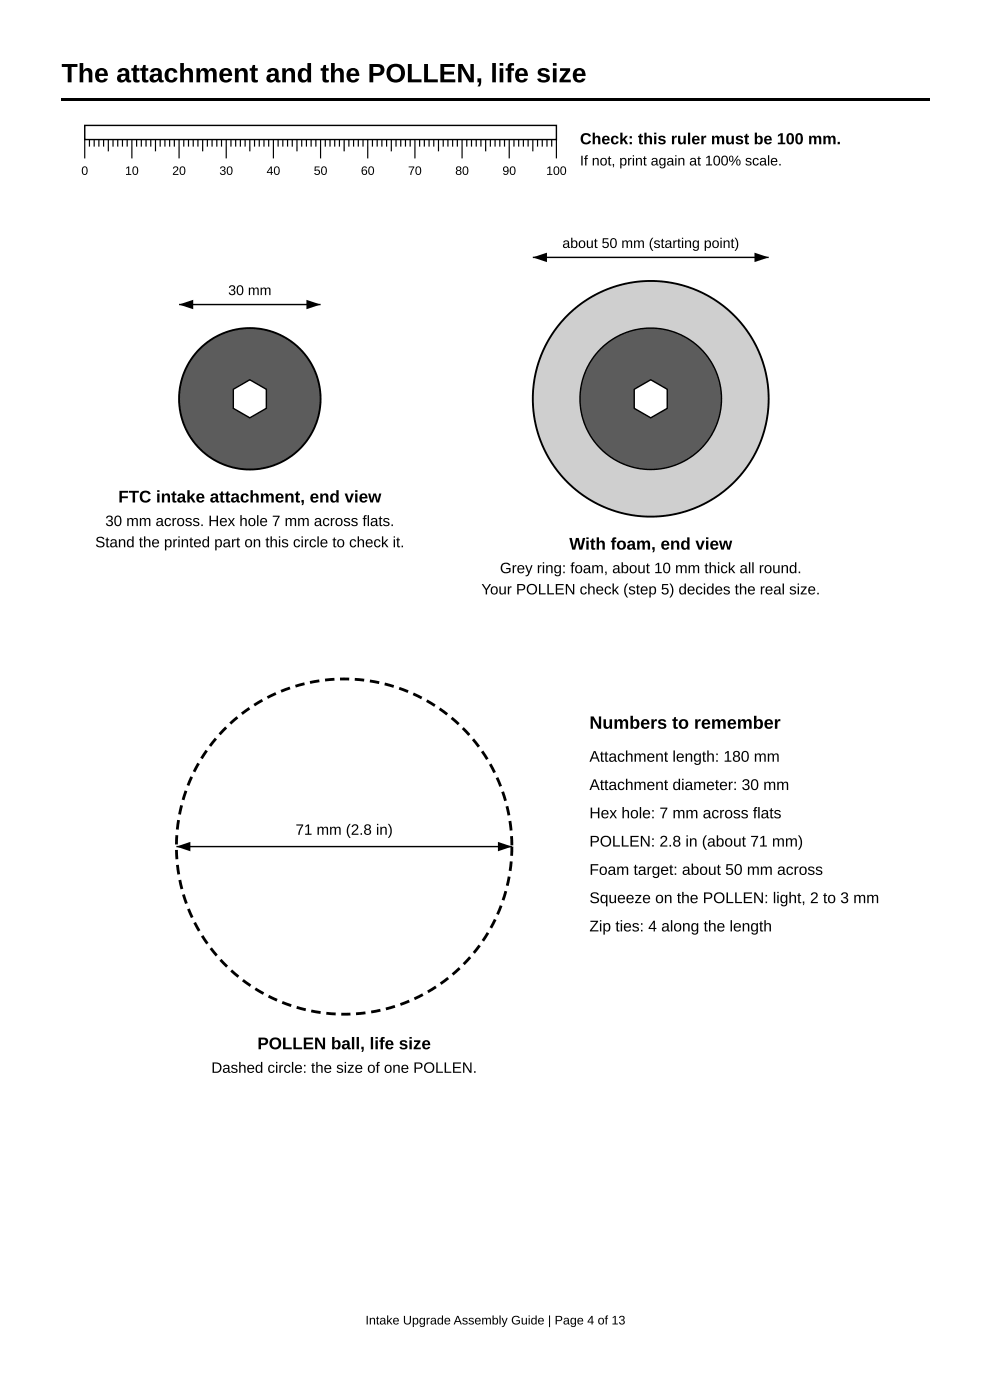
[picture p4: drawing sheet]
<svg xmlns="http://www.w3.org/2000/svg" width="210mm" height="297mm" viewBox="0 0 210 297" stroke-linecap="round" stroke-linejoin="round" font-family="sans-serif">
<path d="M13 20.9h184v.5h-184z" fill="#000"/>
<path d="M18 26.6h100v3h-100z" fill="none" stroke="#000" stroke-width=".3"/>
<g fill="none" stroke="#000" stroke-width=".25">
<path d="M18 29.6v4M19 29.6v1.5M20 29.6v1.5M21 29.6v1.5M22 29.6v1.5M23 29.6v2.5M24 29.6v1.5M25 29.6v1.5M26 29.6v1.5M27 29.6v1.5M28 29.6v4M29 29.6v1.5"/>
<path d="M30 29.6v1.5M31 29.6v1.5M32 29.6v1.5M33 29.6v2.5M34 29.6v1.5M35 29.6v1.5M36 29.6v1.5M37 29.6v1.5M38 29.6v4M39 29.6v1.5M40 29.6v1.5M41 29.6v1.5"/>
<path d="M42 29.6v1.5M43 29.6v2.5M44 29.6v1.5M45 29.6v1.5M46 29.6v1.5M47 29.6v1.5M48 29.6v4M49 29.6v1.5M50 29.6v1.5M51 29.6v1.5M52 29.6v1.5M53 29.6v2.5"/>
<path d="M54 29.6v1.5M55 29.6v1.5M56 29.6v1.5M57 29.6v1.5M58 29.6v4M59 29.6v1.5M60 29.6v1.5M61 29.6v1.5M62 29.6v1.5M63 29.6v2.5M64 29.6v1.5M65 29.6v1.5"/>
<path d="M66 29.6v1.5M67 29.6v1.5M68 29.6v4M69 29.6v1.5M70 29.6v1.5M71 29.6v1.5M72 29.6v1.5M73 29.6v2.5M74 29.6v1.5M75 29.6v1.5M76 29.6v1.5M77 29.6v1.5"/>
<path d="M78 29.6v4M79 29.6v1.5M80 29.6v1.5M81 29.6v1.5M82 29.6v1.5M83 29.6v2.5M84 29.6v1.5M85 29.6v1.5M86 29.6v1.5M87 29.6v1.5M88 29.6v4M89 29.6v1.5"/>
<path d="M90 29.6v1.5M91 29.6v1.5M92 29.6v1.5M93 29.6v2.5M94 29.6v1.5M95 29.6v1.5M96 29.6v1.5M97 29.6v1.5M98 29.6v4M99 29.6v1.5M100 29.6v1.5M101 29.6v1.5"/>
<path d="M102 29.6v1.5M103 29.6v2.5M104 29.6v1.5M105 29.6v1.5M106 29.6v1.5M107 29.6v1.5M108 29.6v4M109 29.6v1.5M110 29.6v1.5M111 29.6v1.5M112 29.6v1.5M113 29.6v2.5"/>
<path d="M114 29.6v1.5M115 29.6v1.5M116 29.6v1.5M117 29.6v1.5M118 29.6v4"/>
</g>
<circle cx="53" cy="84.6" r="15" fill="#5c5c5c"/>
<circle cx="53" cy="84.6" r="15" fill="none" stroke="#000" stroke-width=".4"/>
<path d="M49.5 82.6l3.5-2 3.5 2v4l-3.5 2-3.5-2z" fill="#fff"/>
<path d="M38 64.6h30M49.5 82.6l3.5-2 3.5 2v4l-3.5 2-3.5-2z" fill="none" stroke="#000" stroke-width=".3"/>
<path d="M38 64.6l3-1v2zM65 63.6l3 1-3 1z" fill="#000"/>
<circle cx="138" cy="84.6" r="25" fill="#cfcfcf"/>
<circle cx="138" cy="84.6" r="25" fill="none" stroke="#000" stroke-width=".4"/>
<circle cx="138" cy="84.6" r="15" fill="#5c5c5c"/>
<circle cx="138" cy="84.6" r="15" fill="none" stroke="#000" stroke-width=".3"/>
<path d="M134.5 82.6l3.5-2 3.5 2v4l-3.5 2-3.5-2z" fill="#fff"/>
<path d="M113 54.6h50M134.5 82.6l3.5-2 3.5 2v4l-3.5 2-3.5-2zM37.4 179.6h71.1" fill="none" stroke="#000" stroke-width=".3"/>
<g fill="#000">
<path d="M113 54.6l3-1v2zM160 53.6l3 1-3 1zM37.4 179.6l3-1v2zM105.6 178.6l2.9 1-2.9 1z"/>
<path d="M108.1 182.7l.6 .1-.3 2-.5-.1zM107.7 185.9l.5 .1-.4 2-.6-.2zM107 189l.5 .1-.6 2-.5-.2zM106 192l.5 .2-.7 1.9-.6-.2zM104.7 194.9l.6 .3-1 1.8-.5-.3zM103.2 197.7l.5 .4-1.1 1.7-.5-.4zM101.4 200.4l.5 .4-1.2 1.5-.5-.3zM99.5 202.9l.4 .4-1.4 1.5-.4-.5zM95.8 206.5l1.4-1.3 .5 .4-1.6 1.4zM93.2 208.4l1.6-1.1 .4 .4-1.6 1.2zM90.6 210.2l1.7-1.1 .3 .5-1.7 1.1zM87.7 211.6l1.8-.9 .3 .6-1.8 .9zM84.8 212.8l1.9-.7 .2 .6-1.9 .7zM81.7 213.8l1.9-.6 .2 .6-1.9 .5zM78.6 214.4l2-.4 .1 .6-2 .4zM75.5 214.8l1.9-.2 .1 .6-2 .2zM72.4 214.9l1.9-.1v.6l-2 .1zM69.2 214.7l2 .1v.6l-2-.1zM66 214.2l2 .3-.1 .6-2-.3zM63 213.4l1.9 .5-.1 .6-2-.5zM59.9 212.4l1.9 .7-.2 .5-1.9-.7zM57.1 211.1l1.8 .8-.3 .6-1.8-.9zM54.3 209.5l1.7 1-.3 .5-1.7-1zM51.7 207.7l1.6 1.2-.4 .5-1.6-1.2zM49.2 205.7l1.5 1.3-.3 .4-1.6-1.3zM46.5 203.8l.5-.4 1.4 1.5-.5 .4zM44.4 201.3l.5-.3 1.3 1.5-.5 .4zM42.6 198.7l.5-.3 1.1 1.6-.5 .4zM41 195.9l.5-.3 1 1.7-.5 .3zM39.7 192.9l.5-.2 .8 1.8-.5 .3zM38.6 189.9l.6-.2 .6 1.9-.6 .2zM37.8 186.7l.6-.1 .5 1.9-.6 .2zM37.3 183.5h.6l.3 2-.6 .1zM37.1 180.3h.6l.1 2h-.6zM37.2 177.2h.6l-.1 2-.6-.1zM37.6 173.9l.5 .1-.2 2h-.6zM38.2 170.8l.6 .1-.4 1.9-.6-.1zM39.1 167.7l.6 .2-.6 1.9-.6-.2zM40.4 164.7l.5 .2-.8 1.8-.5-.2zM41.8 161.8l.6 .3-1 1.8-.5-.3zM43.6 159.1l.5 .3-1.1 1.7-.5-.3zM45.5 156.5l.5 .4-1.2 1.5-.5-.3zM47.7 154.1l.5 .4-1.4 1.5-.5-.4zM48.6 153.3l1.5-1.4 .4 .5-1.5 1.3zM51.1 151.2l1.6-1.2 .4 .5-1.6 1.2zM53.7 149.3l1.8-1 .3 .5-1.7 1zM56.6 147.7l1.8-.9 .2 .6-1.8 .9zM59.5 146.4l1.9-.7 .2 .5-1.9 .7zM62.6 145.3l1.9-.5 .1 .5-1.9 .6zM65.7 144.5l2-.4 .1 .6-2 .4zM68.9 144l2-.2v.6l-2 .2zM72.1 143.8h1.9v.6h-1.9zM75.2 143.8l2 .2v.6l-2-.2zM78.5 144.2l2 .3-.2 .6-1.9-.3zM81.6 144.8l2 .5-.2 .6-1.9-.5zM84.7 145.7l1.9 .8-.2 .5-1.9-.7zM87.7 146.9l1.8 .9-.2 .5-1.8-.8zM90.6 148.4l1.8 1-.4 .6-1.7-1.1zM93.4 150.1l1.6 1.2-.4 .5-1.6-1.2zM95.9 152.1l1.6 1.3-.5 .5-1.4-1.4zM97.9 154.7l.4-.4 1.4 1.4-.4 .4zM100.1 157l.4-.3 1.3 1.5-.5 .4zM102 159.6l.5-.4 1.1 1.7-.5 .3zM103.7 162.3l.5-.3 .9 1.8-.5 .2zM105.1 165.1l.6-.2 .7 1.8-.5 .2zM106.3 168.1l.5-.2 .7 1.9-.6 .2zM107.2 171.1l.6-.1 .4 1.9-.6 .1zM107.8 174.2l.6-.1 .3 2.1h-.6zM108.2 177.4h.6v1.9h-.6zM108.2 179.6h.6v2l-.6-.1z"/>
</g>
<text font-size="5.6" x="13" y="17.5">The attachment and the POLLEN, life size</text>
<text font-size="3.8" x="125" y="154.6">Numbers to remember</text>
<g font-size="3.6">
<text x="25.1" y="106.6">FTC intake attachment, end view</text>
<text x="120.7" y="116.6">With foam, end view</text>
<text x="54.6" y="222.6">POLLEN ball, life size</text>
</g>
<text font-size="3.4" x="123" y="30.6">Check: this ruler must be 100 mm.</text>
<g font-size="3.3">
<text x="125" y="161.6">Attachment length: 180 mm</text>
<text x="125" y="167.6">Attachment diameter: 30 mm</text>
<text x="125" y="173.6">Hex hole: 7 mm across flats</text>
<text x="125" y="179.6">POLLEN: 2.8 in (about 71 mm)</text>
<text x="125" y="185.6">Foam target: about 50 mm across</text>
<text x="125" y="191.6">Squeeze on the POLLEN: light, 2 to 3 mm</text>
<text x="125" y="197.6">Zip ties: 4 along the length</text>
</g>
<g font-size="3.2">
<text x="22.3" y="111.6">30 mm across. Hex hole 7 mm across flats.</text>
<text x="20.2" y="116.1">Stand the printed part on this circle to check it.</text>
<text x="106" y="121.6">Grey ring: foam, about 10 mm thick all round.</text>
<text x="102.1" y="126.1">Your POLLEN check (step 5) decides the real size.</text>
<text x="62.7" y="177.1">71 mm (2.8 in)</text>
<text x="44.8" y="227.6">Dashed circle: the size of one POLLEN.</text>
</g>
<g font-size="3">
<text x="123" y="35.1">If not, print again at 100% scale.</text>
<text x="119.2" y="52.6">about 50 mm (starting point)</text>
<text x="48.4" y="62.6">30 mm</text>
</g>
<g font-size="2.6">
<text x="17.2" y="37.1">0</text>
<text x="26.5" y="37.1">10</text>
<text x="36.5" y="37.1">20</text>
<text x="46.5" y="37.1">30</text>
<text x="56.5" y="37.1">40</text>
<text x="66.5" y="37.1">50</text>
<text x="76.5" y="37.1">60</text>
<text x="86.5" y="37.1">70</text>
<text x="96.5" y="37.1">80</text>
<text x="106.5" y="37.1">90</text>
<text x="115.8" y="37.1">100</text>
<text x="77.5" y="281">Intake Upgrade Assembly Guide | Page 4 of 13</text>
</g>
</svg>
